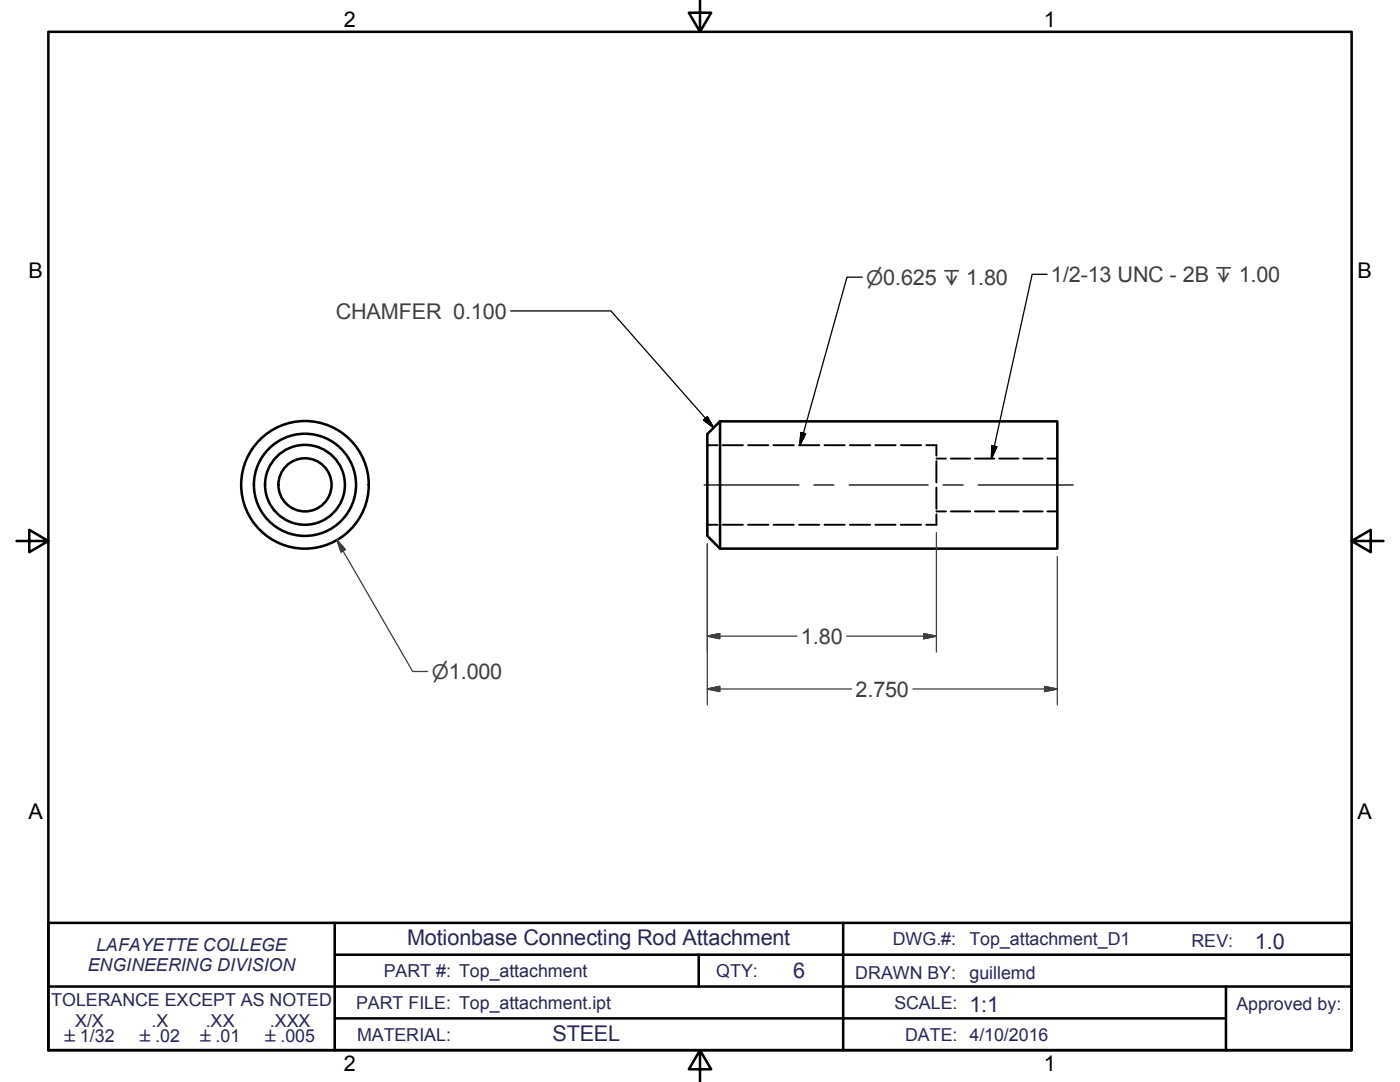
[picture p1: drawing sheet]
<svg xmlns="http://www.w3.org/2000/svg" width="279mm" height="216mm" viewBox="0 0 279 216" stroke-linecap="round" stroke-linejoin="round" font-family="sans-serif">
<!-- layer: Visible Edges(ANSI) -->
<g fill="none" stroke="#000" stroke-width=".51">
<path d="M143.7 84.1l-2.5 2.5v20.3l2.5 2.6M143.7 84.1h67.3v25.4h-67.3M143.7 84.1v25.4"/>
<circle cx="60.9" cy="96.7" r="12.7"/>
<circle cx="60.9" cy="96.7" r="5.3"/>
<circle cx="60.9" cy="96.7" r="8"/>
<circle cx="60.9" cy="96.7" r="10.2"/>
</g>
<!-- layer: Hidden Edges(ANSI) -->
<g fill="none" stroke="#000" stroke-width=".38">
<path d="M141.2 88.8h2M144.2 88.8h4.1M149.3 88.8h4.1M154.4 88.8h4M159.4 88.8h4.1M164.5 88.8h4.1M169.6 88.8h4.1M174.7 88.8h4.1M179.8 88.8h4M184.8 88.8h2.1v2.1M186.9 92v4.3M186.9 97.3v4.2"/>
<path d="M186.9 91.5h1.9M189.7 91.5h3.9M194.6 91.5h3.8M199.4 91.5h3.9M204.2 91.5h3.9M209 91.5h2M141.2 104.7h2M144.2 104.7h4.1M149.3 104.7h4.1M154.4 104.7h4M159.4 104.7h4.1M164.5 104.7h4.1"/>
<path d="M169.6 104.7h4.1M174.7 104.7h4.1M179.8 104.7h4M186.9 102.6v2.1h-2.1M186.9 102h1.9M189.7 102h3.9M194.6 102h3.8M199.4 102h3.9M204.2 102h3.9M209 102h2"/>
</g>
<!-- layer: Border_0 -->
<path d="M9.7 6.3h260v203.2h-260zM139.7 0v6.3l-2.2-3.8h4.4l-2.2 3.8M3.3 107.9h6.4l-3.9-2.2v4.5l3.9-2.3M269.7 107.9l3.9 2.3v-4.5l-3.9 2.2h6.4M139.7 209.5l2.2 3.9h-4.4l2.2-3.9v6.4" fill="none" stroke="#000" stroke-width=".51"/>
<!-- layer: Sketch Geometry(ANSI) -->
<path d="M9.7 196.8h260M9.7 184.1h260v25.4h-260zM66.8 190.5h202.9M66.8 184.1v25.4M139.4 190.5v6.3M168.3 184.1v25.4M244.7 196.8v12.7M66.8 203.2h177.5" fill="none" stroke="#000" stroke-width=".51"/>
<!-- layer: Centerline(ANSI) -->
<path d="M140.5 96.8h18.9M162.4 96.8h4M169.5 96.8h15.7M188.2 96.8h4M195.2 96.8h19" fill="none" stroke="#000" stroke-width=".25"/>
<!-- layer: Dimensions(ANSI) -->
<g fill="none" stroke="#3f3f3f" stroke-width=".25">
<path d="M67.2 107.8l1.7 1.9-.8 .5zM67.2 107.8l15.2 26.2h2.9M141.2 108.5v32.2M186.9 106.3v23.8M211 111.1v29.6M141.2 137.5l2.4-.5v1zM141.2 126.9l2.4-.5v1zM141.2 137.5h28.7M141.2 126.9h17.9M169 126.9h17.9M182.2 137.5h28.8M184.3 126.4l2.6 .5-2.6 .5z"/>
<path d="M208.5 137l2.5 .5-2.5 .5z"/>
</g>
<g fill="#3f3f3f" stroke="#3f3f3f" stroke-width=".25">
<path d="M141.2 137.5l2.4-.5z"/>
<path d="M141.2 137.5l2.4-.5v1z"/>
<path d="M208.5 138l2.5-.5z"/>
<path d="M208.5 137l2.5 .5-2.5 .5z"/>
<path d="M141.2 126.9l2.4-.5z"/>
<path d="M141.2 126.9l2.4-.5v1z"/>
<path d="M184.3 127.4l2.6-.5z"/>
<path d="M184.3 126.4l2.6 .5-2.6 .5z"/>
<path d="M67.2 107.8l1.7 1.9z"/>
<path d="M67.2 107.8l1.7 1.9-.8 .5z"/>
</g>
<!-- layer: Symbols(ANSI) -->
<path d="M172.1 55.3h-3.1l-9.4 33.5M209 54.7h-3l-8.1 36.8M101.9 62h20l20.5 23.3M140.4 83.8l.8-.7 1.2 2.2zM159.8 86.3l1 .3-1.2 2.2zM197.9 88.9l1 .3-1 2.3z" fill="none" stroke="#000" stroke-width=".25"/>
<path d="M140.4 83.8l2 1.5zM140.4 83.8l.8-.7 1.2 2.2zM159.8 86.3l-.2 2.5zM159.8 86.3l1 .3-1.2 2.2zM197.9 88.9v2.6zM197.9 88.9l1 .3-1 2.3z" fill="#000" stroke="#000" stroke-width=".25"/>
<g font-size="4.3">
<text x="68.6" y="5.3">2</text>
<text x="208.3" y="5.3">1</text>
<text x="5.7" y="55.5">B</text>
<text x="270.9" y="55.5">B</text>
<text x="5.7" y="163.4">A</text>
<text x="270.9" y="163.4">A</text>
<text x="68.6" y="213.6">2</text>
<text x="208.3" y="213.6">1</text>
</g>
<g font-size="4.3" fill="#3f3f3f">
<text x="209.7" y="56.3">1/2-13 UNC - 2B ↧ 1.00</text>
<text x="67" y="63.6">CHAMFER 0.100</text>
<text x="159.8" y="128.5">1.80</text>
<text x="170.8" y="139">2.750</text>
</g>
<g font-size="4.3" fill="#262659">
<text x="81.3" y="188.6">Motionbase Connecting Rod Attachment</text>
<text x="250.4" y="189.3">1.0</text>
<text x="158.3" y="195.1">6</text>
<text x="193.5" y="201.9">1:1</text>
<text x="110.2" y="207.6">STEEL</text>
</g>
<g font-size="4" fill="#3f3f3f">
<text x="172.8" y="56.8">⌀0.625 ↧ 1.80</text>
<text x="86.2" y="135.4">⌀1.000</text>
</g>
<g font-size="3.6" fill="#262659">
<text x="19.2" y="189.8">LAFAYETTE COLLEGE</text>
<text x="178.2" y="188.5">DWG.#:</text>
<text x="193.5" y="188.5">Top_attachment_D1</text>
<text x="237.8" y="188.9">REV:</text>
<text x="17.5" y="193.7">ENGINEERING DIVISION</text>
<text x="76.6" y="195">PART #: Top_attachment</text>
<text x="142.9" y="195">QTY:</text>
<text x="170.7" y="195.3">DRAWN BY:</text>
<text x="193.5" y="195.3">guillemd</text>
<text x="10.2" y="200.8">TOLERANCE EXCEPT AS NOTED</text>
<text x="71.1" y="201.3">PART FILE: Top_attachment.ipt</text>
<text x="178.5" y="201.4">SCALE:</text>
<text x="246.8" y="201.5">Approved by:</text>
<text x="15" y="204.9">X/X</text>
<text x="30.2" y="204.9">.X</text>
<text x="41.1" y="204.9">.XX</text>
<text x="53.8" y="204.9">.XXX</text>
<text x="71.2" y="207.6">MATERIAL:</text>
<text x="180.7" y="207.6">DATE: 4/10/2016</text>
</g>
<g font-size="3.3" fill="#262659">
<text x="12.9" y="208">±1/32</text>
<text x="27.9" y="207.9">±.02</text>
<text x="39.9" y="207.9">±.01</text>
<text x="52.9" y="207.9">±.005</text>
</g>
</svg>
